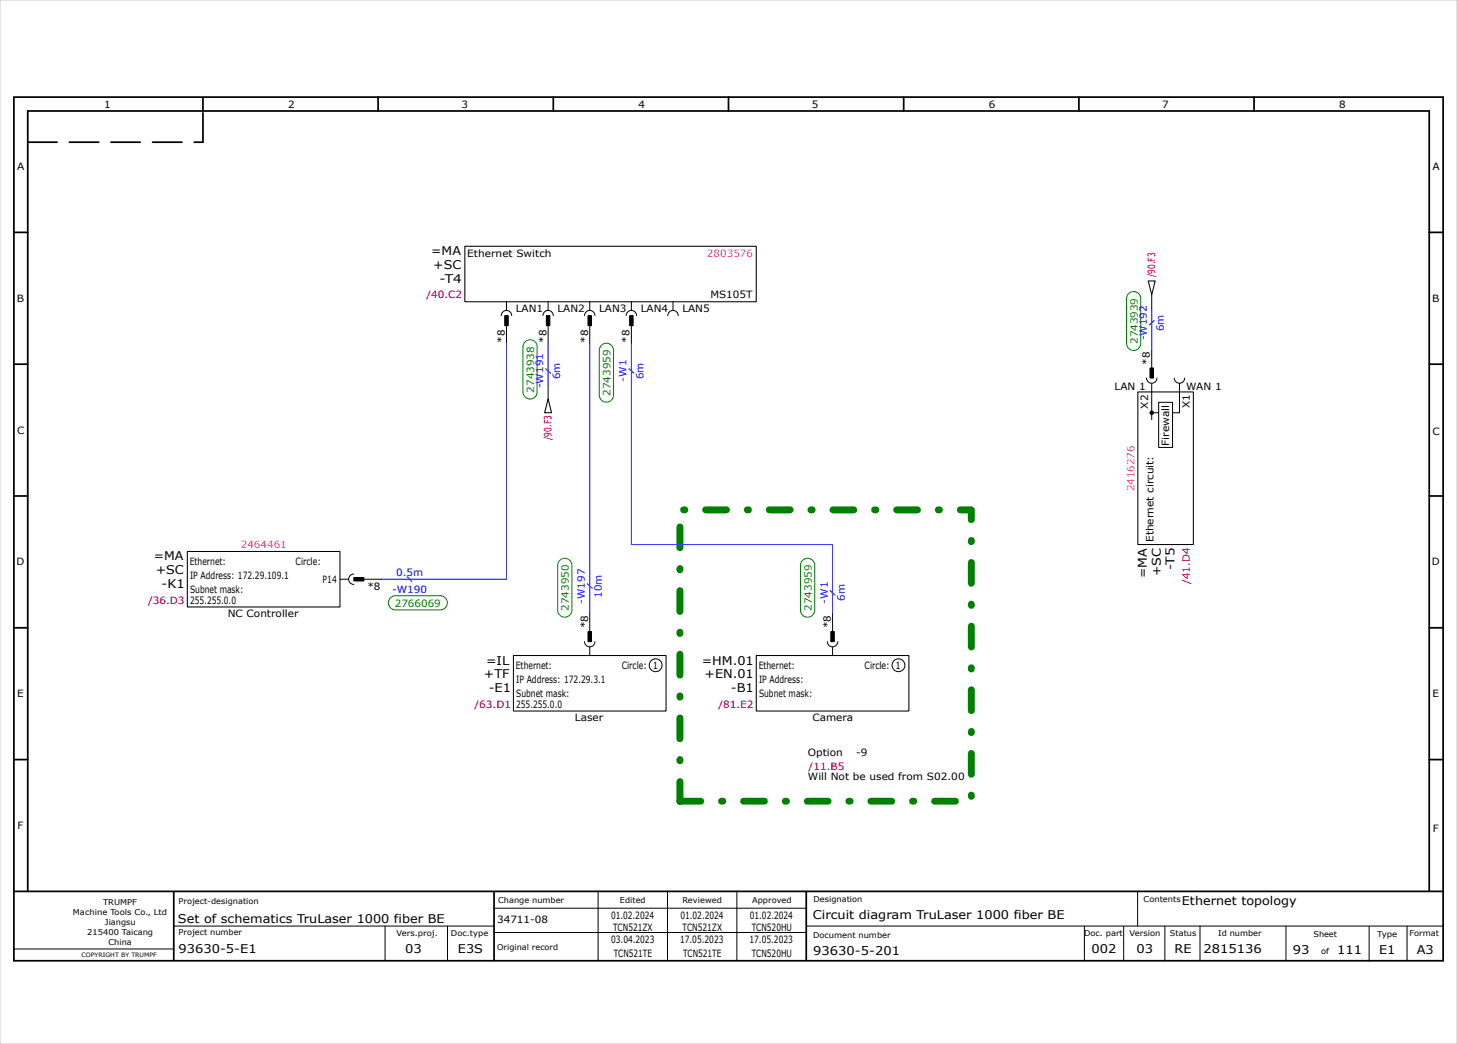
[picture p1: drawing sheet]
<svg xmlns="http://www.w3.org/2000/svg" width="420mm" height="301mm" viewBox="0 0 420 301" stroke-linecap="round" stroke-linejoin="round" font-family="sans-serif">
<g fill="none" stroke="#000" stroke-width=".5">
<path d="M4 28h412v249h-412zM58.5 28.2v3.8M109 28v4M159.5 28v4M210 28v4M260.5 28v4M311 28v4M361.5 28v4M4 67h4M412 67h4M4 105h4M412 105h4"/>
<path d="M4 143h4M412 143h4M4 181h4M412 181h4M4 219h4M412 219h4M4 257h412M8 257v-225h404v225M50.1 257.1v19.8M142.4 257.2v19.8M232.4 257.1v19.7"/>
</g>
<g fill="none" stroke="#000" stroke-width=".29">
<path d="M144.5 91a1.5 1.5 0 0 1 1.5-1.5 1.5 1.5 0 0 1 1.5 1.5M146 87v2.5M146 94v5M156.5 91a1.5 1.5 0 0 1 1.5-1.5 1.5 1.5 0 0 1 1.5 1.5M158 87v2.5M158 94v5M168.5 91a1.5 1.5 0 0 1 1.5-1.5 1.5 1.5 0 0 1 1.5 1.5M170 87v2.5M170 94v5M180.5 91a1.5 1.5 0 0 1 1.5-1.5 1.5 1.5 0 0 1 1.5 1.5M182 87v2.5M182 94v5"/>
<path d="M192.5 91a1.5 1.5 0 0 1 1.5-1.5 1.5 1.5 0 0 1 1.5 1.5M194 87v2.5M332 85v4M158 111v4M330.5 109a1.5 1.5 0 0 0 1.5 1.5 1.5 1.5 0 0 0 1.5-1.5M332 119h2M332 101v5M332 110.6v10.4M334 116h4v13h-4zM338.5 109a1.5 1.5 0 0 0 1.5 1.5 1.5 1.5 0 0 0 1.5-1.5M340 110.5v8.5h-2M98 167h2.4"/>
<path d="M102 165.5a1.5 1.5 0 0 0-1.5 1.5 1.5 1.5 0 0 0 1.5 1.5M105 167h5M170 177v5M240 177v5M168.5 185a1.5 1.5 0 0 0 1.5 1.5 1.5 1.5 0 0 0 1.5-1.5M170 186.6v2.4M238.5 185a1.5 1.5 0 0 0 1.5 1.5 1.5 1.5 0 0 0 1.5-1.5M240 186.6v2.4M172.4 256.9v20M192.4 256.9v20M212.4 256.9v20M327.9 256.9v10"/>
<path d="M4.1 273.6h45.7M50.1 267h92.2M111 267v10M129 267v10M142.4 261.9h90M142.4 268.9h90M232.5 267h183.5M312.6 267v10M323.9 267.1v10M335.8 267.1v10M345.9 267v10.1M370.7 267v9.8"/>
<path d="M394.7 267.1v10M405.6 267v10"/>
</g>
<path d="M8 41h50.5M58.5 41v-8.8" fill="none" stroke="#000" stroke-width=".5" stroke-dasharray="8.5 3.5"/>
<path d="M0 0h420v301h-420z" fill="none" stroke="#c9c9c9" stroke-width=".29"/>
<path d="M196 147h84v84h-84z" fill="none" stroke="#008000" stroke-width="2" stroke-dasharray="6 6 .4 6"/>
<path d="M134 71h84v16h-84zM331 81h2l-1 4zM158 115l1 4h-2zM328 113h16v44h-16zM54 159h44v16h-44zM148 189h44v16h-44zM218 189h44v16h-44z" fill="none" stroke="#000" stroke-width=".3"/>
<g fill="#000" stroke="#000" stroke-width=".29">
<path d="M145.5 91h1v2.9h-1z" fill-rule="evenodd"/>
<path d="M157.5 91h1v2.9h-1z" fill-rule="evenodd"/>
<path d="M169.5 91h1v2.9h-1z" fill-rule="evenodd"/>
<path d="M181.5 91h1v2.9h-1z" fill-rule="evenodd"/>
<path d="M331.5 106.1h1v2.9h-1z" fill-rule="evenodd"/>
<path d="M102 166.5h2.9v1h-2.9z" fill-rule="evenodd"/>
<path d="M169.5 182.1h1v2.9h-1z" fill-rule="evenodd"/>
<path d="M239.5 182.1h1v2.9h-1z" fill-rule="evenodd"/>
<circle cx="332" cy="119" r=".5"/>
</g>
<path d="M146 99v68h-36M158 99v12M170 99v78M182 99v58h58v20M332 89v12" fill="none" stroke="#00f" stroke-width=".29"/>
<g fill="#fff" stroke="#000" stroke-width=".29">
<circle cx="189" cy="191.8" r="1.85"/>
<circle cx="259" cy="191.8" r="1.85"/>
</g>
<g fill="#fff" stroke="#008000" stroke-width=".29">
<path d="M112.6 172.4l1.4-.7h12.9a2.05 2.05 0 0 1 2.1 2.1 2.05 2.05 0 0 1-2.1 2h-12.9a2.05 2.05 0 0 1-1.9-1.2 2.05 2.05 0 0 1 .5-2.2z" fill-rule="evenodd"/>
<path d="M151.4 98.6a2.05 2.05 0 0 1 2.2-.5 2.05 2.05 0 0 1 1.3 1.9v13a2.05 2.05 0 0 1-2.1 2.1 2.05 2.05 0 0 1-2-2.1v-13z" fill-rule="evenodd"/>
<path d="M325.4 84.7a2.05 2.05 0 0 1 2.2-.5 2.05 2.05 0 0 1 1.2 1.9v12.9a2.05 2.05 0 0 1-2 2.1 2.05 2.05 0 0 1-2.1-2.1v-12.9z" fill-rule="evenodd"/>
<path d="M161.4 161.6a2.05 2.05 0 0 1 2.2-.5 2.05 2.05 0 0 1 1.2 1.9v12.9a2.05 2.05 0 0 1-2 2 2.05 2.05 0 0 1-2.1-2v-12.9z" fill-rule="evenodd"/>
<path d="M173.4 99.6a2.05 2.05 0 0 1 2.2-.5 2.05 2.05 0 0 1 1.2 1.9v12.9a2.05 2.05 0 0 1-2 2 2.05 2.05 0 0 1-2.1-2v-12.9z" fill-rule="evenodd"/>
<path d="M231.4 161.6a2.05 2.05 0 0 1 2.2-.5 2.05 2.05 0 0 1 1.3 1.9v12.9a2.05 2.05 0 0 1-2.1 2 2.05 2.05 0 0 1-2.1-2v-12.9z" fill-rule="evenodd"/>
</g>
<path d="M332.7 92.4l-1.4 1.3M157.3 106.3l1.4 1.3M181.3 106.3l1.4 1.3M117.4 166.3l1.3 1.4M169.3 168.3l1.4 1.3M239.3 170.3l1.4 1.3" fill="none" stroke="#00f" stroke-width=".3"/>
<g font-size="3.5">
<text x="124.3" y="73.6">=MA</text>
<text x="124.9" y="77.6">+SC</text>
<text x="126.7" y="81.6">-T4</text>
<text x="44.3" y="161.6">=MA</text>
<text x="44.9" y="165.6">+SC</text>
<text x="330.6" y="166.7" transform="rotate(-90 330.6 166.7)">=MA</text>
<text x="334.6" y="166.1" transform="rotate(-90 334.6 166.1)">+SC</text>
<text x="338.6" y="164.3" transform="rotate(-90 338.6 164.3)">-T5</text>
<text x="46.6" y="169.6">-K1</text>
<text x="140.1" y="191.6">=IL</text>
<text x="202.3" y="191.6">=HM.01</text>
<text x="139.5" y="195.6">+TF</text>
<text x="203.1" y="195.6">+EN.01</text>
<text x="140.9" y="199.6">-E1</text>
<text x="210.7" y="199.6">-B1</text>
<text x="340.7" y="261">Ethernet topology</text>
<text x="51.3" y="266">Set of schematics TruLaser 1000 fiber BE</text>
<text x="234.3" y="265">Circuit diagram TruLaser 1000 fiber BE</text>
<text x="51.5" y="274.7">93630-5-E1</text>
<text x="116.8" y="274.9">03</text>
<text x="132" y="274.9">E3S</text>
<text x="234.4" y="275.3">93630-5-201</text>
<text x="314.6" y="274.8">002</text>
<text x="327.6" y="274.9">03</text>
<text x="338.6" y="274.8">RE</text>
<text x="346.9" y="274.7">2815136</text>
<text x="372.7" y="275">93</text>
<text x="385.4" y="275">111</text>
<text x="397.6" y="275">E1</text>
<text x="408.4" y="275">A3</text>
</g>
<g font-size="2.9">
<text x="30" y="31">1</text>
<text x="83" y="31">2</text>
<text x="133.1" y="31">3</text>
<text x="184.1" y="31">4</text>
<text x="234.1" y="31">5</text>
<text x="285" y="31">6</text>
<text x="335" y="31">7</text>
<text x="386" y="31">8</text>
<text x="5" y="49">A</text>
<text x="413" y="49">A</text>
<text x="134.7" y="74">Ethernet Switch</text>
<text x="4.8" y="87">B</text>
<text x="148.7" y="90">LAN1</text>
<text x="160.7" y="90">LAN2</text>
<text x="172.7" y="90">LAN3</text>
<text x="184.7" y="90">LAN4</text>
<text x="196.7" y="90">LAN5</text>
<text x="204.8" y="86">MS105T</text>
<text x="412.8" y="87">B</text>
<text x="145.5" y="98.8" transform="rotate(-90 145.5 98.8)">*8</text>
<text x="157.5" y="98.8" transform="rotate(-90 157.5 98.8)">*8</text>
<text x="169.5" y="98.8" transform="rotate(-90 169.5 98.8)">*8</text>
<text x="181.5" y="98.8" transform="rotate(-90 181.5 98.8)">*8</text>
<text x="331.5" y="105.1" transform="rotate(-90 331.5 105.1)">*8</text>
<text x="321.3" y="112.5">LAN 1</text>
<text x="341.9" y="112.5">WAN 1</text>
<text x="331" y="117.8" transform="rotate(-90 331 117.8)">X2</text>
<text x="343" y="117.7" transform="rotate(-90 343 117.7)">X1</text>
<text x="5" y="125">C</text>
<text x="413" y="125.5">C</text>
<text x="337" y="128.5" transform="rotate(-90 337 128.5)">Firewall</text>
<text x="332.5" y="156.3" transform="rotate(-90 332.5 156.3)">Ethernet circuit:</text>
<text x="4.8" y="163">D</text>
<text x="54.7" y="163">Ethernet:</text>
<text x="54.8" y="167">IP Address: 172.29.109.1</text>
<text x="85.2" y="163">Circle:</text>
<text x="93" y="168">P14</text>
<text x="412.7" y="163">D</text>
<text x="54.8" y="171">Subnet mask:</text>
<text x="54.8" y="174">255.255.0.0</text>
<text x="105.9" y="170">*8</text>
<text x="65.6" y="178">NC Controller</text>
<text x="169.5" y="181.1" transform="rotate(-90 169.5 181.1)">*8</text>
<text x="239.5" y="181.1" transform="rotate(-90 239.5 181.1)">*8</text>
<text x="148.7" y="193">Ethernet:</text>
<text x="148.8" y="197">IP Address: 172.29.3.1</text>
<text x="179.2" y="193">Circle: 1</text>
<text x="218.7" y="193">Ethernet:</text>
<text x="218.8" y="197">IP Address:</text>
<text x="249.2" y="193">Circle: 1</text>
<text x="5" y="201">E</text>
<text x="148.8" y="201">Subnet mask:</text>
<text x="148.8" y="204">255.255.0.0</text>
<text x="218.8" y="201">Subnet mask:</text>
<text x="413" y="201">E</text>
<text x="165.7" y="208">Laser</text>
<text x="234.2" y="208">Camera</text>
<text x="232.9" y="218">Option</text>
<text x="246.8" y="218">-9</text>
<text x="232.9" y="225">Will Not be used from S02.00</text>
<text x="5.1" y="239">F</text>
<text x="413" y="240">F</text>
<text x="143.3" y="266">34711-08</text>
<text x="176.1" y="264.9">01.02.2024</text>
<text x="176.8" y="268.4">TCN521ZX</text>
<text x="196.1" y="264.9">01.02.2024</text>
<text x="196.8" y="268.4">TCN521ZX</text>
<text x="216.1" y="264.9">01.02.2024</text>
<text x="216.7" y="268.4">TCN520HU</text>
<text x="176.2" y="271.9">03.04.2023</text>
<text x="176.9" y="275.9">TCN521TE</text>
<text x="196" y="271.9">17.05.2023</text>
<text x="196.9" y="275.9">TCN521TE</text>
<text x="216" y="271.9">17.05.2023</text>
<text x="216.7" y="275.9">TCN520HU</text>
</g>
<g font-size="2.9" fill="#f0f">
<text x="203.8" y="74">2803576</text>
<text x="327" y="141.7" transform="rotate(-90 327 141.7)">2416276</text>
<text x="69.4" y="158">2464461</text>
</g>
<g font-size="2.9" fill="#b60000">
<text x="333" y="79.9" transform="rotate(-90 333 79.9)">/90.F3</text>
<text x="122.9" y="86">/40.C2</text>
<text x="159" y="126.9" transform="rotate(-90 159 126.9)">/90.F3</text>
<text x="42.7" y="174">/36.D3</text>
<text x="343" y="168.4" transform="rotate(-90 343 168.4)">/41.D4</text>
<text x="136.8" y="204">/63.D1</text>
<text x="207.1" y="204">/81.E2</text>
<text x="233.1" y="222">/11.B5</text>
</g>
<g font-size="2.9" fill="#00f">
<text x="335.5" y="95.5" transform="rotate(-90 335.5 95.5)">6m</text>
<text x="330.6" y="98.1" transform="rotate(-90 330.6 98.1)">-W192</text>
<text x="156.6" y="111.9" transform="rotate(-90 156.6 111.9)">-W191</text>
<text x="161.5" y="109.3" transform="rotate(-90 161.5 109.3)">6m</text>
<text x="180.6" y="110" transform="rotate(-90 180.6 110)">-W1</text>
<text x="185.5" y="109.3" transform="rotate(-90 185.5 109.3)">6m</text>
<text x="114.2" y="166">0.5m</text>
<text x="113.1" y="170.9">-W190</text>
<text x="168.6" y="174" transform="rotate(-90 168.6 174)">-W197</text>
<text x="173.5" y="172.3" transform="rotate(-90 173.5 172.3)">10m</text>
<text x="238.6" y="174" transform="rotate(-90 238.6 174)">-W1</text>
<text x="243.5" y="173.3" transform="rotate(-90 243.5 173.3)">6m</text>
</g>
<g font-size="2.9" fill="#008000">
<text x="328" y="99.2" transform="rotate(-90 328 99.2)">2743939</text>
<text x="154" y="113.2" transform="rotate(-90 154 113.2)">2743938</text>
<text x="176" y="114.1" transform="rotate(-90 176 114.1)">2743959</text>
<text x="113.8" y="175">2766069</text>
<text x="164" y="176.1" transform="rotate(-90 164 176.1)">2743950</text>
<text x="234" y="176.1" transform="rotate(-90 234 176.1)">2743959</text>
</g>
<g font-size="2.3">
<text x="21" y="263.8">Machine Tools Co., Ltd</text>
<text x="29.7" y="260.8">TRUMPF</text>
<text x="51.5" y="260.7">Project-designation</text>
<text x="143.6" y="260.4">Change number</text>
<text x="178.7" y="260.4">Edited</text>
<text x="196.7" y="260.4">Reviewed</text>
<text x="216.8" y="260.4">Approved</text>
<text x="234.5" y="260.2">Designation</text>
<text x="329.7" y="260.1">Contents</text>
<text x="25.2" y="269.6">215400 Taicang</text>
<text x="30.3" y="266.7">Jiangsu</text>
<text x="51.5" y="269.7">Project number</text>
<text x="114.3" y="269.9">Vers.proj.</text>
<text x="130" y="269.9">Doc.type</text>
<text x="312.5" y="269.8">Doc. part</text>
<text x="325.6" y="269.9">Version</text>
<text x="337.3" y="269.8">Status</text>
<text x="351.2" y="269.8">Id number</text>
<text x="406.4" y="270">Format</text>
<text x="31.3" y="272.5">China</text>
<text x="143.3" y="273.9">Original record</text>
<text x="234.4" y="270.3">Document number</text>
<text x="378.6" y="270">Sheet</text>
<text x="380.8" y="275">of</text>
<text x="397" y="270">Type</text>
</g>
<text font-size="1.7" x="23.5" y="275.8">COPYRIGHT BY TRUMPF</text>
</svg>
